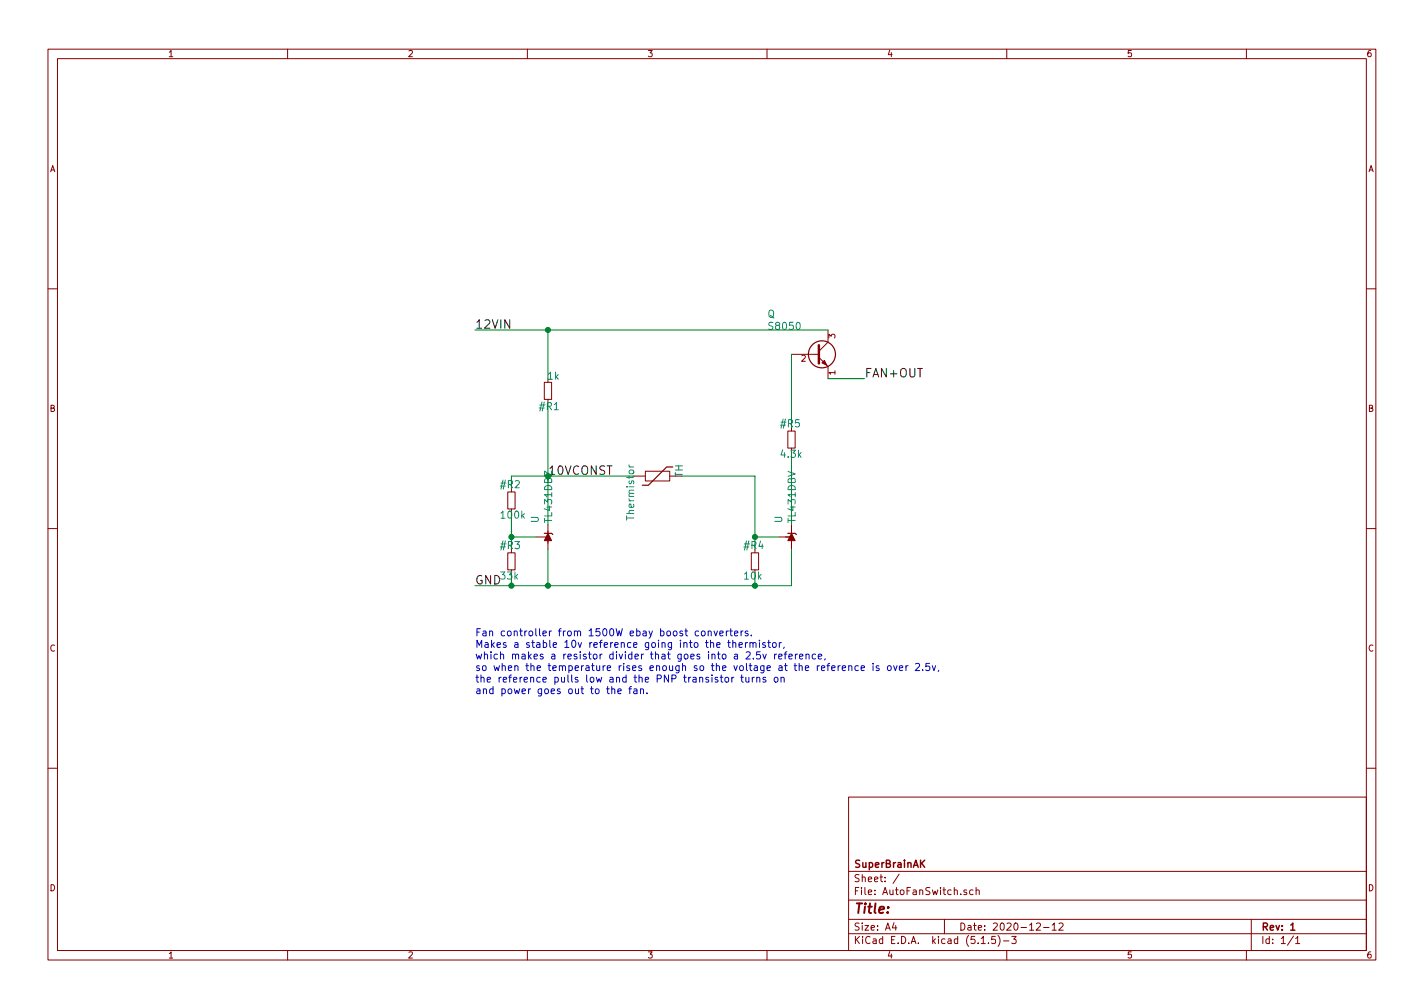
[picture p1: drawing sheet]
EESchema Schematic File Version 4
EELAYER 30 0
EELAYER END
$Descr A4 11693 8268
encoding utf-8
Sheet 1 1
Title ""
Date "2020-12-12"
Rev "1"
Comp "SuperBrainAK"
Comment1 ""
Comment2 ""
Comment3 ""
Comment4 ""
$EndDescr
Wire Wire Line
	6500 4800 6500 4500
Wire Wire Line
	4500 4500 4500 4800
Connection ~ 4500 4800
Text Label 3900 4800 0    70   ~ 0
GND
Wire Wire Line
	4500 3300 4500 3900
Wire Wire Line
	4500 3900 4500 4300
Wire Wire Line
	4200 3900 4500 3900
Wire Wire Line
	5200 3900 4500 3900
Connection ~ 4500 3900
Text Label 4500 3900 0    70   ~ 0
10VCONST
Wire Wire Line
	4500 2700 4500 3100
Wire Wire Line
	4500 2700 3900 2700
Connection ~ 4500 2700
Text Label 3900 2700 0    70   ~ 0
12VIN
Text Label 7100 3100 0    70   ~ 0
FAN+OUT
Wire Wire Line
	6200 4400 6400 4400
Wire Wire Line
	5600 3900 6200 3900
Wire Wire Line
	6200 4400 6200 3900
Wire Wire Line
	4400 4400 4200 4400
$Comp
L Reference_Voltage:TL431DBZ U
U 1 1
P 4500 4400
F 0 "U" H 4610 4475 59  0000 L BNN
F 1 "TL431DBZ" H 4610 4365 59  0000 L BNN
F 2 "Package_TO_SOT_SMD:SOT-23" H 4500 4400 50  0001 C CNN
F 3 "http://www.ti.com/lit/ds/symlink/tl431.pdf" H 4500 4400 50  0001 C CNN
	1    4500 4400
	0    -1   -1   0   
$EndComp
$Comp
L Reference_Voltage:TL431DBV U
U 1 1
P 6500 4400
F 0 "U" H 6610 4475 59  0000 L BNN
F 1 "TL431DBV" H 6610 4365 59  0000 L BNN
F 2 "Package_TO_SOT_SMD:SOT-23-5" H 6500 4400 50  0001 C CNN
F 3 "http://www.ti.com/lit/ds/symlink/tl431.pdf" H 6500 4400 50  0001 C CNN
	1    6500 4400
	0    -1   -1   0   
$EndComp
$Comp
L Transistor_BJT:S8050 Q
U 1 1
P 6700 2900
F 0 "Q" H 6300 3200 59  0000 L BNN
F 1 "S8050" H 6300 3100 59  0000 L BNN
F 2 "Package_TO_SOT_SMD:SOT-23" H 6700 2900 50  0001 C CNN
F 3 "http://www.unisonic.com.tw/datasheet/S8050.pdf" H 6700 2900 50  0001 C CNN
	1    6700 2900
	1    0    0    -1  
$EndComp
$Comp
L Device:R_Small #R1
U 1 1
P 4500 3200
F 0 "#R1" H 4400 3300 59  0000 L BNN
F 1 "1k" H 4400 3050 59  0000 L BNN
F 2 "" H 4500 3200 50  0001 C CNN
F 3 "" H 4500 3200 50  0001 C CNN
	1    4500 3200
	-1   0    0    1   
$EndComp
$Comp
L Device:R_Small #R2
U 1 1
P 4200 4100
F 0 "#R2" H 4100 4200 59  0000 L BNN
F 1 "100k" H 4100 3950 59  0000 L BNN
F 2 "" H 4200 4100 50  0001 C CNN
F 3 "" H 4200 4100 50  0001 C CNN
	1    4200 4100
	1    0    0    -1  
$EndComp
$Comp
L Device:R_Small #R3
U 1 1
P 4200 4600
F 0 "#R3" H 4100 4700 59  0000 L BNN
F 1 "33k" H 4100 4450 59  0000 L BNN
F 2 "" H 4200 4600 50  0001 C CNN
F 3 "" H 4200 4600 50  0001 C CNN
	1    4200 4600
	1    0    0    -1  
$EndComp
$Comp
L Device:R_Small #R4
U 1 1
P 6200 4600
F 0 "#R4" H 6100 4700 59  0000 L BNN
F 1 "10k" H 6100 4450 59  0000 L BNN
F 2 "" H 6200 4600 50  0001 C CNN
F 3 "~" H 6200 4600 50  0001 C CNN
	1    6200 4600
	1    0    0    -1  
$EndComp
$Comp
L Device:R_Small #R5
U 1 1
P 6500 3600
F 0 "#R5" H 6400 3700 59  0000 L BNN
F 1 "4.3k" H 6400 3450 59  0000 L BNN
F 2 "" H 6500 3600 50  0001 C CNN
F 3 "" H 6500 3600 50  0001 C CNN
	1    6500 3600
	1    0    0    -1  
$EndComp
$Comp
L Device:Thermistor TH
U 1 1
P 5400 3900
F 0 "TH" H 5300 4050 59  0000 L BNN
F 1 "Thermistor" H 5300 3650 59  0000 L BNN
F 2 "AutoFanSwitch:R-5" H 5400 3900 50  0001 C CNN
F 3 "~" H 5400 3900 50  0001 C CNN
	1    5400 3900
	0    1    1    0   
$EndComp
Text Notes 3900 5700 0    59   ~ 0
Fan controller from 1500W ebay boost converters.\nMakes a stable 10v reference going into the thermistor,\nwhich makes a resistor divider that goes into a 2.5v reference,\nso when the temperature rises enough so the voltage at the reference is over 2.5v,\nthe reference pulls low and the PNP transistor turns on\nand power goes out to the fan.
Wire Wire Line
	4200 4000 4200 3900
Wire Wire Line
	3900 4800 4200 4800
Wire Wire Line
	4200 4400 4200 4200
Wire Wire Line
	4200 4400 4200 4500
Connection ~ 4200 4400
Wire Wire Line
	4200 4700 4200 4800
Connection ~ 4200 4800
Wire Wire Line
	4200 4800 4500 4800
Wire Wire Line
	4500 4800 6200 4800
Wire Wire Line
	6200 4400 6200 4500
Connection ~ 6200 4400
Wire Wire Line
	6200 4700 6200 4800
Connection ~ 6200 4800
Wire Wire Line
	6200 4800 6500 4800
Wire Wire Line
	6500 3700 6500 4300
Wire Wire Line
	6500 2900 6500 3500
Wire Wire Line
	6800 3100 7100 3100
Wire Wire Line
	4500 2700 6800 2700
$EndSCHEMATC
